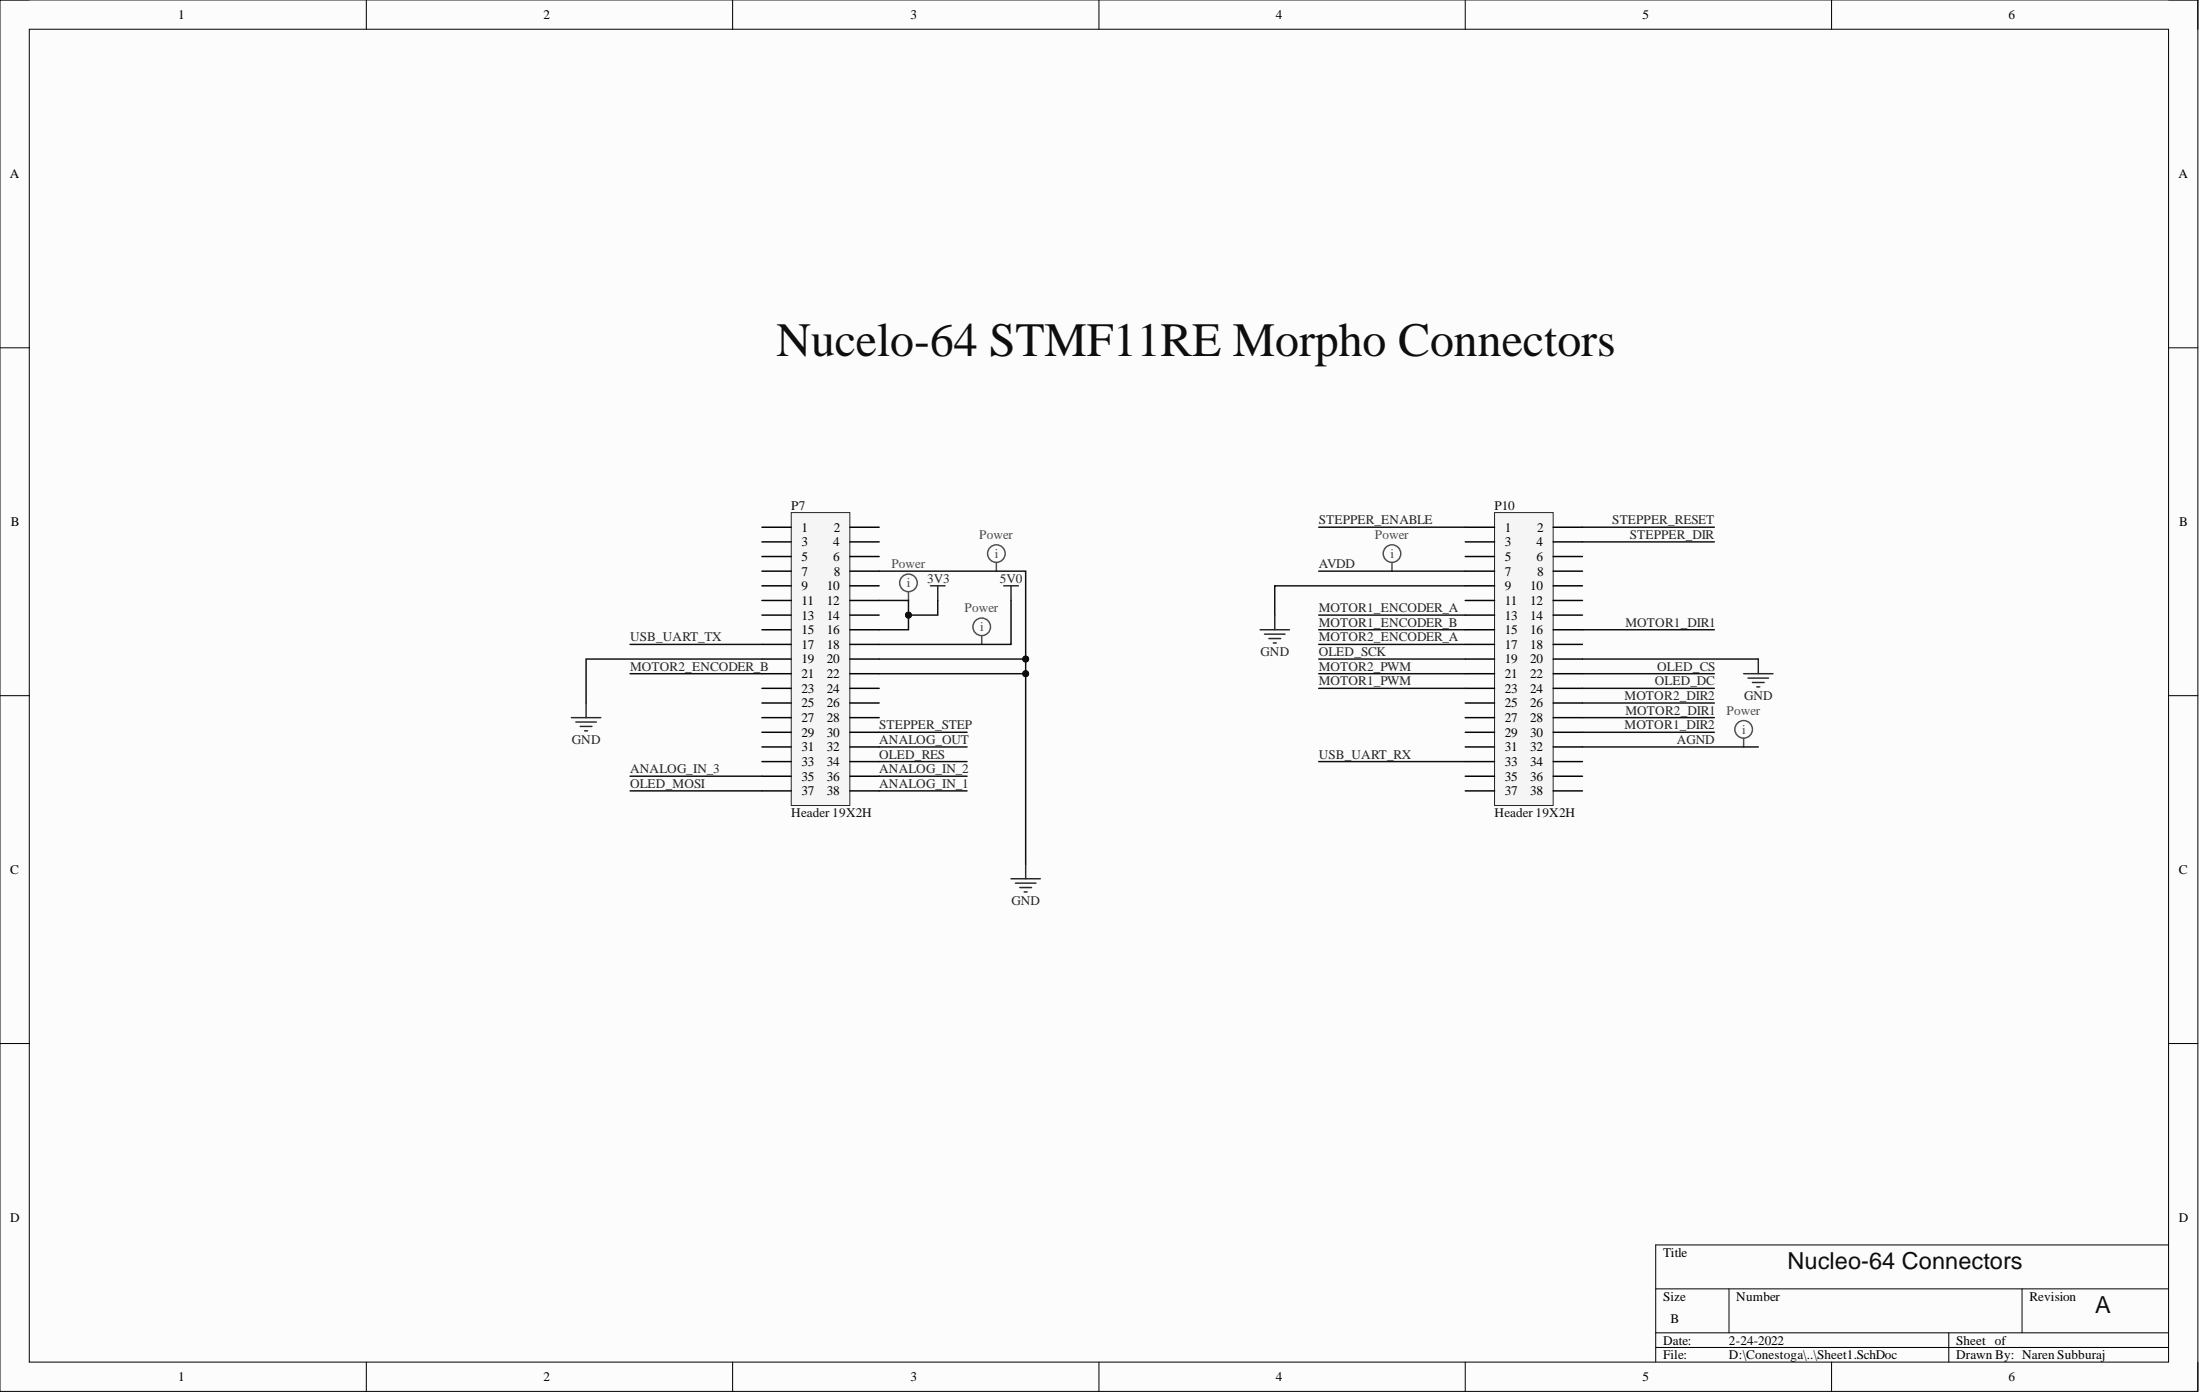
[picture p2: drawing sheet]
<svg xmlns="http://www.w3.org/2000/svg" width="381mm" height="241mm" viewBox="0 0 381 241" stroke-linecap="round" stroke-linejoin="round" font-family="sans-serif">
<path d="M0 0h380.6v240.9h-380.6z" fill-rule="evenodd" fill="#fcfcfc"/>
<path d="M0 0h380.6v240.9h-380.6z" fill="none" stroke="#000" stroke-width=".17"/>
<path d="M5.1 5.1h370.5v230.7h-370.5z" fill-rule="evenodd" fill="#fcfcfc"/>
<g fill="none" stroke="#000" stroke-width=".17">
<path d="M0 0h5.1M63.4 0v5.1M126.9 0v5.1M190.3 0v5.1M253.8 0v5.1M317.2 0v5.1M375.6 0h5v5.1M5.1 5.1h370.5v230.7h-370.5zM0 60.2h5.1M375.6 60.2h5M0 120.4h5.1M375.6 120.4h5"/>
<path d="M0 180.6h5.1M375.6 180.6h5M375.6 215.5h-88.9v20.3M63.4 235.8v5.1M126.9 235.8v5.1M190.3 235.8v5.1M253.8 235.8v5.1M286.7 223.1h88.9M286.7 230.7h88.9M286.7 233.2h88.9M299.4 223.1v7.6M317.2 235.8v5.1"/>
<path d="M337.5 230.7v5.1M350.2 223.1v7.6M380.6 235.8v5.1"/>
</g>
<path d="M137 88.7h10.2v50.7h-10.2z" fill-rule="evenodd" fill="#f5f5f5"/>
<path d="M137 88.7h10.2v50.7h-10.2z" fill="none" stroke="#262626" stroke-width=".17"/>
<g fill="none" stroke="#000" stroke-width=".25">
<path d="M132 91.3h5M132 93.8h5M132 96.3h5M132 98.9h5M147.2 91.3h5.1M147.2 93.8h5.1M147.2 96.3h5.1M147.2 98.9h5.1M132 101.4h5M132 103.9h5M132 106.5h5M132 109h5"/>
<path d="M132 111.5h5M132 114.1h5M132 116.6h5M132 119.2h5M147.2 101.4h5.1M147.2 103.9h5.1M147.2 106.5h5.1M147.2 109h5.1M147.2 111.5h5.1M147.2 114.1h5.1M147.2 116.6h5.1M147.2 119.2h5.1"/>
<path d="M132 121.7h5M132 124.2h5M132 126.8h5M132 129.3h5M132 131.8h5M132 134.4h5M132 136.9h5M147.2 121.7h5.1M147.2 124.2h5.1M147.2 126.8h5.1M147.2 129.3h5.1M147.2 131.8h5.1"/>
<path d="M147.2 134.4h5.1M147.2 136.9h5.1"/>
</g>
<path d="M258.8 88.7h10.2v50.7h-10.2z" fill-rule="evenodd" fill="#f5f5f5"/>
<path d="M258.8 88.7h10.2v50.7h-10.2z" fill="none" stroke="#262626" stroke-width=".17"/>
<g fill="none" stroke="#000" stroke-width=".25">
<path d="M253.8 91.3h5M253.8 93.8h5M253.8 96.3h5M253.8 98.9h5M269 91.3h5.1M269 93.8h5.1M269 96.3h5.1M269 98.9h5.1M253.8 101.4h5M253.8 103.9h5M253.8 106.5h5M253.8 109h5"/>
<path d="M253.8 111.5h5M253.8 114.1h5M253.8 116.6h5M253.8 119.2h5M269 101.4h5.1M269 103.9h5.1M269 106.5h5.1M269 109h5.1M269 111.5h5.1M269 114.1h5.1M269 116.6h5.1M269 119.2h5.1"/>
<path d="M253.8 121.7h5M253.8 124.2h5M253.8 126.8h5M253.8 129.3h5M253.8 131.8h5M253.8 134.4h5M253.8 136.9h5M269 121.7h5.1M269 124.2h5.1M269 126.8h5.1M269 129.3h5.1M269 131.8h5.1"/>
<path d="M269 134.4h5.1M269 136.9h5.1"/>
</g>
<g fill="none" stroke="#262626" stroke-width=".25">
<path d="M161.1 101.4h2.6M162.4 101.4v2.5M173.8 101.4h2.6M175.1 101.4v2.5M302 116.6h5M302.7 117.4h3.6M303.5 118.1h2M304.3 118.9h.5M304.5 114.1v2.5M99 124.2h5M99.7 125h3.6M100.5 125.7h2"/>
<path d="M101.2 126.5h.6M101.5 121.7v2.5M175.1 152.1h5.1M175.9 152.9h3.5M176.6 153.6h2M177.4 154.4h.5M177.6 149.6v2.5"/>
</g>
<g fill="none" stroke="#4c4c4c" stroke-width=".25">
<path d="M172.6 97.3v1.6M241.1 97.3v1.6M157.3 102.4v1.5M170 110v1.5M302 127.8v1.5"/>
<circle cx="172.6" cy="95.8" r="1.52"/>
<circle cx="241.1" cy="95.8" r="1.52"/>
<circle cx="157.3" cy="100.9" r="1.52"/>
<circle cx="170" cy="108.5" r="1.52"/>
<circle cx="302" cy="126.3" r="1.52"/>
</g>
<path d="M152.3 98.9h25.3v50.7M109.1 111.5h22.9M109.1 116.6h22.9M132 114.1h-30.5v7.6M109.1 134.4h22.9M109.1 136.9h22.9M152.3 134.4h15.2M152.3 136.9h15.2M152.3 126.8h15.2M152.3 129.3h15.2M152.3 131.8h15.2" fill="none" stroke="#0e0e0e" stroke-width=".25"/>
<circle cx="177.6" cy="114.1" r=".51" fill="#0e0e0e"/>
<circle cx="177.6" cy="114.1" r=".51" fill="none" stroke="#0e0e0e" stroke-width=".17"/>
<circle cx="177.6" cy="116.6" r=".51" fill="#0e0e0e"/>
<circle cx="177.6" cy="116.6" r=".51" fill="none" stroke="#0e0e0e" stroke-width=".17"/>
<path d="M152.3 114.1h25.3" fill="none" stroke="#0e0e0e" stroke-width=".25"/>
<circle cx="177.6" cy="114.1" r=".51" fill="#0e0e0e"/>
<circle cx="177.6" cy="114.1" r=".51" fill="none" stroke="#0e0e0e" stroke-width=".17"/>
<path d="M152.3 116.6h25.3" fill="none" stroke="#0e0e0e" stroke-width=".25"/>
<circle cx="177.6" cy="116.6" r=".51" fill="#0e0e0e"/>
<circle cx="177.6" cy="116.6" r=".51" fill="none" stroke="#0e0e0e" stroke-width=".17"/>
<path d="M152.3 103.9h5v5.1h-5" fill="none" stroke="#0e0e0e" stroke-width=".25"/>
<circle cx="157.3" cy="106.5" r=".51" fill="#0e0e0e"/>
<circle cx="157.3" cy="106.5" r=".51" fill="none" stroke="#0e0e0e" stroke-width=".17"/>
<path d="M162.4 103.9v2.6h-5.1M175.1 103.9v7.6h-22.8" fill="none" stroke="#0e0e0e" stroke-width=".25"/>
<circle cx="157.3" cy="106.5" r=".51" fill="#0e0e0e"/>
<circle cx="157.3" cy="106.5" r=".51" fill="none" stroke="#0e0e0e" stroke-width=".17"/>
<g fill="none" stroke="#0e0e0e" stroke-width=".25">
<path d="M228.4 91.3h25.4M228.4 98.9h25.4M274.1 91.3h22.8M274.1 93.8h22.8M228.4 106.5h25.4M228.4 109h25.4M228.4 111.5h25.4M228.4 114.1h25.4M228.4 116.6h25.4M228.4 119.2h25.4M253.8 101.4h-33v5.1M274.1 109h22.8"/>
<path d="M274.1 114.1h30.4M274.1 116.6h22.8M274.1 119.2h22.8M228.4 131.8h25.4M274.1 121.7h22.8M274.1 124.2h22.8M274.1 126.8h22.8M274.1 129.3h30.4"/>
</g>
<path d="M218.2 109h5.1M219 109.8h3.5M219.8 110.5h2M220.5 111.3h.5M220.8 106.5v2.5" fill="none" stroke="#262626" stroke-width=".25"/>
<text font-size="8.3" fill="#0e0e0e" x="134.5" y="61.6">Nucelo-64 STMF11RE Morpho Connectors</text>
<g font-size="4.1" fill="#0e0e0e">
<text x="309.6" y="219.7">Nucleo-64 Connectors</text>
<text x="362.9" y="227.3">A</text>
</g>
<g font-size="2.3">
<text x="30.9" y="3.3">1</text>
<text x="94.1" y="3.3">2</text>
<text x="157.7" y="3.3">3</text>
<text x="220.9" y="3.3">4</text>
<text x="284.5" y="3.3">5</text>
<text x="347.8" y="3.3">6</text>
<text x="1.7" y="30.8">A</text>
<text x="377.2" y="30.8">A</text>
<text x="1.9" y="91.1">B</text>
<text x="138.8" y="92">1</text>
<text x="138.8" y="94.6">3</text>
<text x="144.3" y="94.6">4</text>
<text x="144.4" y="92">2</text>
<text x="260.6" y="92">1</text>
<text x="260.6" y="94.6">3</text>
<text x="266.1" y="94.6">4</text>
<text x="266.2" y="92">2</text>
<text x="377.4" y="91.1">B</text>
<text x="138.8" y="97.1">5</text>
<text x="138.8" y="99.6">7</text>
<text x="144.3" y="97.1">6</text>
<text x="144.4" y="99.6">8</text>
<text x="260.6" y="97.1">5</text>
<text x="260.6" y="99.6">7</text>
<text x="266.1" y="97.1">6</text>
<text x="266.2" y="99.6">8</text>
<text x="138.8" y="102.2">9</text>
<text x="138.8" y="104.7">11</text>
<text x="138.8" y="107.2">13</text>
<text x="143.2" y="102.2">10</text>
<text x="143.2" y="104.7">12</text>
<text x="143.2" y="107.2">14</text>
<text x="260.6" y="102.2">9</text>
<text x="260.6" y="104.7">11</text>
<text x="260.6" y="107.2">13</text>
<text x="265" y="102.2">10</text>
<text x="265" y="104.7">12</text>
<text x="265" y="107.2">14</text>
<text x="138.8" y="109.8">15</text>
<text x="138.8" y="112.3">17</text>
<text x="143.2" y="109.8">16</text>
<text x="143.2" y="112.3">18</text>
<text x="260.6" y="109.8">15</text>
<text x="260.6" y="112.3">17</text>
<text x="265" y="109.8">16</text>
<text x="265" y="112.3">18</text>
<text x="138.8" y="114.8">19</text>
<text x="138.8" y="117.4">21</text>
<text x="138.8" y="119.9">23</text>
<text x="143.2" y="114.8">20</text>
<text x="143.2" y="117.4">22</text>
<text x="143.2" y="119.9">24</text>
<text x="260.6" y="114.8">19</text>
<text x="260.6" y="117.4">21</text>
<text x="260.6" y="119.9">23</text>
<text x="265" y="114.8">20</text>
<text x="265" y="117.4">22</text>
<text x="265" y="119.9">24</text>
<text x="138.8" y="122.4">25</text>
<text x="138.8" y="125">27</text>
<text x="143.2" y="122.4">26</text>
<text x="143.2" y="125">28</text>
<text x="260.6" y="122.4">25</text>
<text x="260.6" y="125">27</text>
<text x="265" y="122.4">26</text>
<text x="265" y="125">28</text>
<text x="138.8" y="127.5">29</text>
<text x="138.8" y="130.1">31</text>
<text x="143.2" y="127.5">30</text>
<text x="143.2" y="130.1">32</text>
<text x="260.6" y="127.5">29</text>
<text x="260.6" y="130.1">31</text>
<text x="265" y="127.5">30</text>
<text x="265" y="130.1">32</text>
<text x="138.8" y="132.6">33</text>
<text x="138.8" y="135.1">35</text>
<text x="138.8" y="137.7">37</text>
<text x="143.2" y="132.6">34</text>
<text x="143.2" y="135.1">36</text>
<text x="143.2" y="137.7">38</text>
<text x="260.6" y="132.6">33</text>
<text x="260.6" y="135.1">35</text>
<text x="260.6" y="137.7">37</text>
<text x="265" y="132.6">34</text>
<text x="265" y="135.1">36</text>
<text x="265" y="137.7">38</text>
<text x="1.8" y="151.3">C</text>
<text x="377.3" y="151.3">C</text>
<text x="1.8" y="211.5">D</text>
<text x="377.3" y="211.5">D</text>
<text x="288" y="217.5">Title</text>
<text x="288" y="225.1">Size</text>
<text x="300.7" y="225.1">Number</text>
<text x="351.4" y="225.1">Revision</text>
<text x="288" y="232.7">Date:</text>
<text x="289.3" y="228.9">B</text>
<text x="299.4" y="232.7">2-24-2022</text>
<text x="338.8" y="232.7">Sheet of</text>
<text x="30.9" y="239.1">1</text>
<text x="94.1" y="239.1">2</text>
<text x="157.7" y="239.1">3</text>
<text x="220.9" y="239.1">4</text>
<text x="284.5" y="239.1">5</text>
<text x="288" y="235.3">File:</text>
<text x="299.4" y="235.3">D:\Conestoga\..\Sheet1.SchDoc</text>
<text x="338.8" y="235.3">Drawn By: Naren Subburaj</text>
<text x="347.8" y="239.1">6</text>
</g>
<g font-size="2.3" fill="#0e0e0e">
<text x="137" y="88.2">P7</text>
<text x="258.8" y="88.2">P10</text>
<text x="137" y="141.5">Header 19X2H</text>
<text x="258.8" y="141.5">Header 19X2H</text>
</g>
<g font-size="2.3" fill="#4c4c4c">
<text x="169.6" y="93.3">Power</text>
<text x="238.1" y="93.3">Power</text>
<text x="154.4" y="98.4">Power</text>
<text x="157.1" y="101.7">i</text>
<text x="172.3" y="96.6">i</text>
<text x="240.8" y="96.6">i</text>
<text x="167.1" y="106">Power</text>
<text x="169.8" y="109.3">i</text>
<text x="299" y="123.7">Power</text>
<text x="301.7" y="127">i</text>
</g>
<g font-size="2.3" fill="#262626">
<text x="228.4" y="90.8">STEPPER_ENABLE</text>
<text x="279.2" y="90.8">STEPPER_RESET</text>
<text x="282.3" y="93.3">STEPPER_DIR</text>
<text x="160.5" y="100.9">3V3</text>
<text x="173.1" y="100.9">5V0</text>
<text x="228.4" y="98.4">AVDD</text>
<text x="228.4" y="106">MOTOR1_ENCODER_A</text>
<text x="109.1" y="111">USB_UART_TX</text>
<text x="218.3" y="113.6">GND</text>
<text x="228.4" y="108.5">MOTOR1_ENCODER_B</text>
<text x="228.4" y="111">MOTOR2_ENCODER_A</text>
<text x="228.4" y="113.6">OLED_SCK</text>
<text x="281.5" y="108.5">MOTOR1_DIR1</text>
<text x="109.1" y="116.1">MOTOR2_ENCODER_B</text>
<text x="228.4" y="116.1">MOTOR2_PWM</text>
<text x="228.4" y="118.6">MOTOR1_PWM</text>
<text x="286.6" y="118.6">OLED_DC</text>
<text x="287" y="116.1">OLED_CS</text>
<text x="281.3" y="121.2">MOTOR2_DIR2</text>
<text x="281.5" y="123.7">MOTOR2_DIR1</text>
<text x="302.1" y="121.2">GND</text>
<text x="99" y="128.8">GND</text>
<text x="152.3" y="126.3">STEPPER_STEP</text>
<text x="152.3" y="128.8">ANALOG_OUT</text>
<text x="152.3" y="131.3">OLED_RES</text>
<text x="228.4" y="131.3">USB_UART_RX</text>
<text x="281.3" y="126.3">MOTOR1_DIR2</text>
<text x="290.4" y="128.8">AGND</text>
<text x="109.1" y="133.9">ANALOG_IN_3</text>
<text x="109.1" y="136.4">OLED_MOSI</text>
<text x="152.3" y="133.9">ANALOG_IN_2</text>
<text x="152.3" y="136.4">ANALOG_IN_1</text>
<text x="175.2" y="156.7">GND</text>
</g>
</svg>
